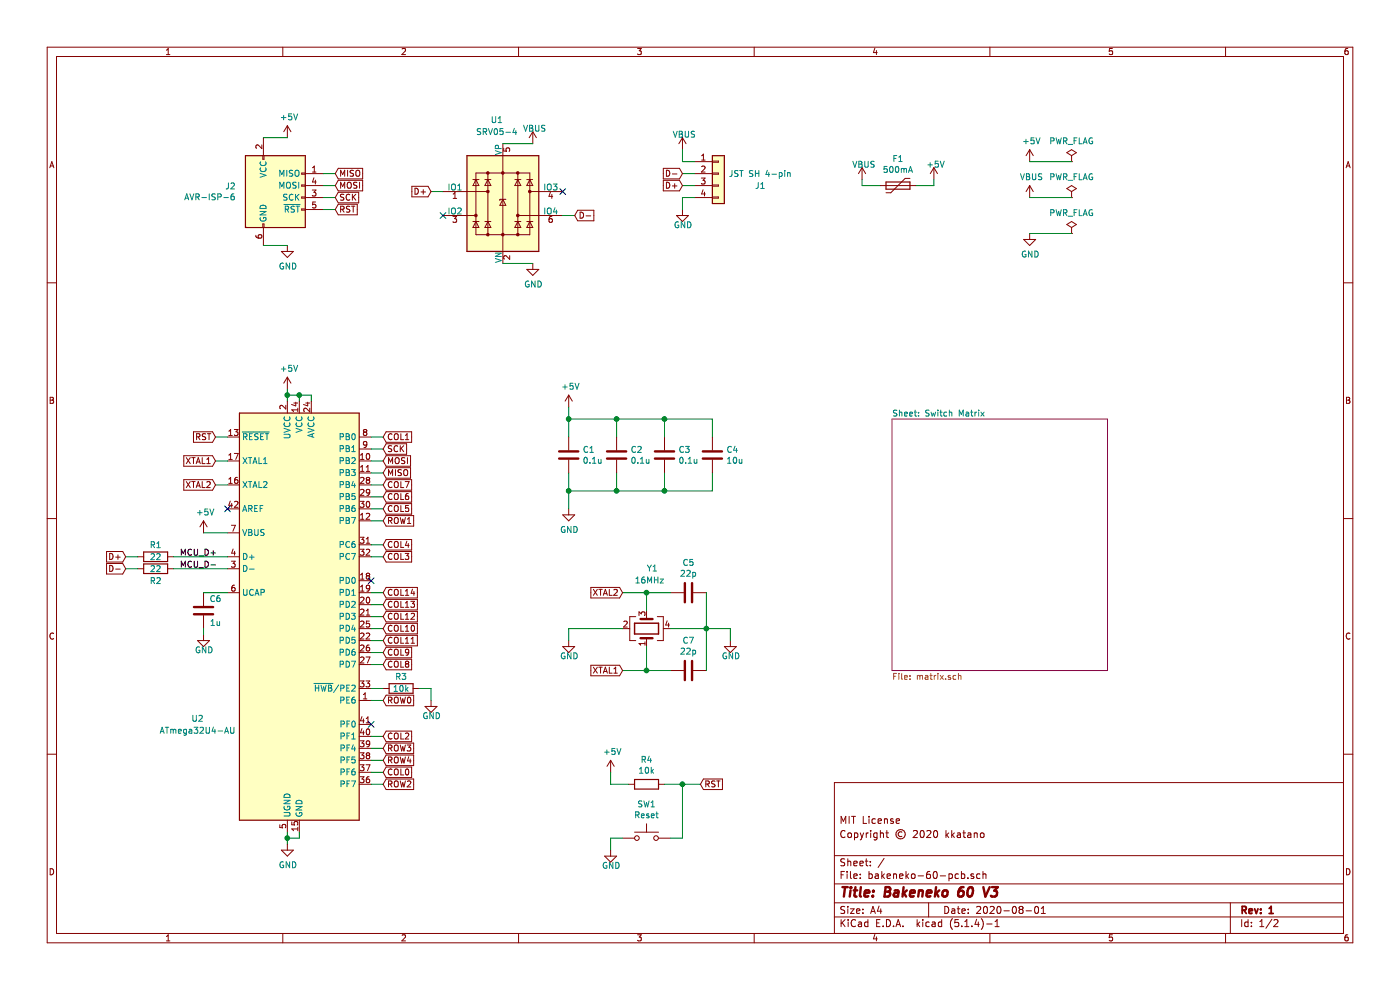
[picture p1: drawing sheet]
EESchema Schematic File Version 4
LIBS:bakeneko-60-pcb-cache
EELAYER 30 0
EELAYER END
$Descr A4 11693 8268
encoding utf-8
Sheet 1 2
Title "Bakeneko 60 V3"
Date "2020-08-01"
Rev "1"
Comp ""
Comment1 "Copyright © 2020 kkatano"
Comment2 "MIT License"
Comment3 ""
Comment4 ""
$EndDescr
$Comp
L power:PWR_FLAG #FLG01
U 1 1
P 8950 1350
F 0 "#FLG01" H 8950 1425 50  0001 C CNN
F 1 "PWR_FLAG" H 8950 1523 50  0000 C CNN
F 2 "" H 8950 1350 50  0001 C CNN
F 3 "~" H 8950 1350 50  0001 C CNN
	1    8950 1350
	1    0    0    -1  
$EndComp
$Comp
L power:PWR_FLAG #FLG02
U 1 1
P 8950 1650
F 0 "#FLG02" H 8950 1725 50  0001 C CNN
F 1 "PWR_FLAG" H 8950 1823 50  0000 C CNN
F 2 "" H 8950 1650 50  0001 C CNN
F 3 "~" H 8950 1650 50  0001 C CNN
	1    8950 1650
	1    0    0    -1  
$EndComp
$Comp
L power:PWR_FLAG #FLG03
U 1 1
P 8950 1950
F 0 "#FLG03" H 8950 2025 50  0001 C CNN
F 1 "PWR_FLAG" H 8950 2123 50  0000 C CNN
F 2 "" H 8950 1950 50  0001 C CNN
F 3 "~" H 8950 1950 50  0001 C CNN
	1    8950 1950
	1    0    0    -1  
$EndComp
$Comp
L power:GND #PWR06
U 1 1
P 8600 1950
F 0 "#PWR06" H 8600 1700 50  0001 C CNN
F 1 "GND" H 8605 1777 50  0000 C CNN
F 2 "" H 8600 1950 50  0001 C CNN
F 3 "" H 8600 1950 50  0001 C CNN
	1    8600 1950
	1    0    0    -1  
$EndComp
$Comp
L power:GND #PWR014
U 1 1
P 4750 4250
F 0 "#PWR014" H 4750 4000 50  0001 C CNN
F 1 "GND" H 4755 4077 50  0000 C CNN
F 2 "" H 4750 4250 50  0001 C CNN
F 3 "" H 4750 4250 50  0001 C CNN
	1    4750 4250
	1    0    0    -1  
$EndComp
$Comp
L Device:C C1
U 1 1
P 4750 3800
F 0 "C1" H 4865 3846 50  0000 L CNN
F 1 "0.1u" H 4865 3755 50  0000 L CNN
F 2 "Capacitor_SMD:C_0805_2012Metric" H 4788 3650 50  0001 C CNN
F 3 "~" H 4750 3800 50  0001 C CNN
F 4 "C49678" H 4750 3800 50  0001 C CNN "LCSC Part #"
	1    4750 3800
	1    0    0    -1  
$EndComp
$Comp
L Device:C C2
U 1 1
P 5150 3800
F 0 "C2" H 5265 3846 50  0000 L CNN
F 1 "0.1u" H 5265 3755 50  0000 L CNN
F 2 "Capacitor_SMD:C_0805_2012Metric" H 5188 3650 50  0001 C CNN
F 3 "~" H 5150 3800 50  0001 C CNN
F 4 "C49678" H 5150 3800 50  0001 C CNN "LCSC Part #"
	1    5150 3800
	1    0    0    -1  
$EndComp
$Comp
L Device:C C3
U 1 1
P 5550 3800
F 0 "C3" H 5665 3846 50  0000 L CNN
F 1 "0.1u" H 5665 3755 50  0000 L CNN
F 2 "Capacitor_SMD:C_0805_2012Metric" H 5588 3650 50  0001 C CNN
F 3 "~" H 5550 3800 50  0001 C CNN
F 4 "C49678" H 5550 3800 50  0001 C CNN "LCSC Part #"
	1    5550 3800
	1    0    0    -1  
$EndComp
$Comp
L Device:C C4
U 1 1
P 5950 3800
F 0 "C4" H 6065 3846 50  0000 L CNN
F 1 "10u" H 6065 3755 50  0000 L CNN
F 2 "Capacitor_SMD:C_0805_2012Metric" H 5988 3650 50  0001 C CNN
F 3 "~" H 5950 3800 50  0001 C CNN
F 4 "C15850" H 5950 3800 50  0001 C CNN "LCSC Part #"
	1    5950 3800
	1    0    0    -1  
$EndComp
Wire Wire Line
	4750 3400 4750 3500
Wire Wire Line
	4750 3500 5150 3500
Connection ~ 4750 3500
Wire Wire Line
	4750 3500 4750 3650
Wire Wire Line
	4750 3950 4750 4100
Wire Wire Line
	4750 4100 5150 4100
Connection ~ 4750 4100
Wire Wire Line
	4750 4100 4750 4250
Wire Wire Line
	5550 3950 5550 4100
Wire Wire Line
	5150 3950 5150 4100
Connection ~ 5150 4100
Wire Wire Line
	5150 4100 5550 4100
Wire Wire Line
	5150 3650 5150 3500
Connection ~ 5150 3500
Wire Wire Line
	5150 3500 5550 3500
Wire Wire Line
	5550 3650 5550 3500
$Comp
L Device:Polyfuse F1
U 1 1
P 7500 1550
F 0 "F1" V 7275 1550 50  0000 C CNN
F 1 "500mA" V 7366 1550 50  0000 C CNN
F 2 "Fuse:Fuse_1206_3216Metric" H 7550 1350 50  0001 L CNN
F 3 "~" H 7500 1550 50  0001 C CNN
F 4 "C70076" H 7500 1550 50  0001 C CNN "LCSC Part #"
	1    7500 1550
	0    1    1    0   
$EndComp
$Comp
L Connector_Generic:Conn_01x04 J1
U 1 1
P 6000 1450
F 0 "J1" H 6350 1350 50  0000 C CNN
F 1 "JST SH 4-pin" H 6350 1450 50  0000 C CNN
F 2 "Connector_JST:JST_SH_SM04B-SRSS-TB_1x04-1MP_P1.00mm_Horizontal" H 6000 1450 50  0001 C CNN
F 3 "~" H 6000 1450 50  0001 C CNN
F 4 "C160404" H 6000 1450 50  0001 C CNN "LCSC Part #"
	1    6000 1450
	1    0    0    -1  
$EndComp
$Comp
L Device:R R1
U 1 1
P 1300 4650
F 0 "R1" V 1200 4650 50  0000 C CNN
F 1 "22" V 1300 4650 50  0000 C CNN
F 2 "Resistor_SMD:R_0805_2012Metric" V 1230 4650 50  0001 C CNN
F 3 "~" H 1300 4650 50  0001 C CNN
F 4 "C17561" H 1300 4650 50  0001 C CNN "LCSC Part #"
	1    1300 4650
	0    1    1    0   
$EndComp
Text GLabel 5700 1450 0    50   Input ~ 0
D-
Text GLabel 5700 1550 0    50   Input ~ 0
D+
$Comp
L Device:R R2
U 1 1
P 1300 4750
F 0 "R2" V 1400 4750 50  0000 C CNN
F 1 "22" V 1300 4750 50  0000 C CNN
F 2 "Resistor_SMD:R_0805_2012Metric" V 1230 4750 50  0001 C CNN
F 3 "~" H 1300 4750 50  0001 C CNN
F 4 "C17561" H 1300 4750 50  0001 C CNN "LCSC Part #"
	1    1300 4750
	0    1    1    0   
$EndComp
$Comp
L power:VBUS #PWR03
U 1 1
P 5700 1250
F 0 "#PWR03" H 5700 1100 50  0001 C CNN
F 1 "VBUS" H 5715 1378 50  0000 C CNN
F 2 "" H 5700 1250 50  0001 C CNN
F 3 "" H 5700 1250 50  0001 C CNN
	1    5700 1250
	1    0    0    -1  
$EndComp
$Comp
L power:VBUS #PWR05
U 1 1
P 8600 1650
F 0 "#PWR05" H 8600 1500 50  0001 C CNN
F 1 "VBUS" H 8615 1823 50  0000 C CNN
F 2 "" H 8600 1650 50  0001 C CNN
F 3 "" H 8600 1650 50  0001 C CNN
	1    8600 1650
	1    0    0    -1  
$EndComp
$Comp
L power:VBUS #PWR010
U 1 1
P 7200 1500
F 0 "#PWR010" H 7200 1350 50  0001 C CNN
F 1 "VBUS" H 7215 1627 50  0000 C CNN
F 2 "" H 7200 1500 50  0001 C CNN
F 3 "" H 7200 1500 50  0001 C CNN
	1    7200 1500
	1    0    0    -1  
$EndComp
$Comp
L Device:R R4
U 1 1
P 5400 6550
F 0 "R4" V 5193 6550 50  0000 C CNN
F 1 "10k" V 5284 6550 50  0000 C CNN
F 2 "Resistor_SMD:R_0805_2012Metric" V 5330 6550 50  0001 C CNN
F 3 "~" H 5400 6550 50  0001 C CNN
F 4 "C17414" H 5400 6550 50  0001 C CNN "LCSC Part #"
	1    5400 6550
	0    1    1    0   
$EndComp
Wire Wire Line
	5550 6550 5700 6550
Wire Wire Line
	5700 6550 5700 7000
Connection ~ 5700 6550
Wire Wire Line
	5700 6550 5850 6550
Text GLabel 1800 3650 0    50   Input ~ 0
RST
Text GLabel 1800 3850 0    50   Input ~ 0
XTAL1
Text GLabel 1800 4050 0    50   Input ~ 0
XTAL2
NoConn ~ 1900 4250
$Comp
L Device:C C6
U 1 1
P 1700 5100
F 0 "C6" H 1800 5200 50  0000 C CNN
F 1 "1u" H 1800 5000 50  0000 C CNN
F 2 "Capacitor_SMD:C_0805_2012Metric" H 1738 4950 50  0001 C CNN
F 3 "~" H 1700 5100 50  0001 C CNN
F 4 "C28323" H 1700 5100 50  0001 C CNN "LCSC Part #"
	1    1700 5100
	1    0    0    -1  
$EndComp
Wire Wire Line
	1700 4950 1900 4950
$Comp
L power:GND #PWR022
U 1 1
P 2400 7050
F 0 "#PWR022" H 2400 6800 50  0001 C CNN
F 1 "GND" H 2405 6877 50  0000 C CNN
F 2 "" H 2400 7050 50  0001 C CNN
F 3 "" H 2400 7050 50  0001 C CNN
	1    2400 7050
	1    0    0    -1  
$EndComp
$Comp
L Device:R R3
U 1 1
P 3350 5750
F 0 "R3" V 3250 5750 50  0000 C CNN
F 1 "10k" V 3350 5750 50  0000 C CNN
F 2 "Resistor_SMD:R_0805_2012Metric" V 3280 5750 50  0001 C CNN
F 3 "~" H 3350 5750 50  0001 C CNN
F 4 "C17414" H 3350 5750 50  0001 C CNN "LCSC Part #"
	1    3350 5750
	0    1    1    0   
$EndComp
$Comp
L power:GND #PWR019
U 1 1
P 3600 5850
F 0 "#PWR019" H 3600 5600 50  0001 C CNN
F 1 "GND" H 3605 5722 50  0000 C CNN
F 2 "" H 3600 5850 50  0001 C CNN
F 3 "" H 3600 5850 50  0001 C CNN
	1    3600 5850
	1    0    0    -1  
$EndComp
$Comp
L Device:Crystal_GND24 Y1
U 1 1
P 5400 5250
F 0 "Y1" V 5900 5250 50  0000 R CNN
F 1 "16MHz" V 5800 5350 50  0000 R CNN
F 2 "Crystal:Crystal_SMD_3225-4Pin_3.2x2.5mm" H 5400 5250 50  0001 C CNN
F 3 "~" H 5400 5250 50  0001 C CNN
F 4 "C13738" H 5400 5250 50  0001 C CNN "LCSC Part #"
	1    5400 5250
	0    -1   -1   0   
$EndComp
$Comp
L power:GND #PWR018
U 1 1
P 6100 5350
F 0 "#PWR018" H 6100 5100 50  0001 C CNN
F 1 "GND" H 6105 5222 50  0000 C CNN
F 2 "" H 6100 5350 50  0001 C CNN
F 3 "" H 6100 5350 50  0001 C CNN
	1    6100 5350
	1    0    0    -1  
$EndComp
$Comp
L Device:C C5
U 1 1
P 5750 4950
F 0 "C5" V 5498 4950 50  0000 C CNN
F 1 "22p" V 5589 4950 50  0000 C CNN
F 2 "Capacitor_SMD:C_0805_2012Metric" H 5788 4800 50  0001 C CNN
F 3 "~" H 5750 4950 50  0001 C CNN
F 4 "C1804" H 5750 4950 50  0001 C CNN "LCSC Part #"
	1    5750 4950
	0    1    1    0   
$EndComp
$Comp
L Device:C C7
U 1 1
P 5750 5600
F 0 "C7" V 5498 5600 50  0000 C CNN
F 1 "22p" V 5589 5600 50  0000 C CNN
F 2 "Capacitor_SMD:C_0805_2012Metric" H 5788 5450 50  0001 C CNN
F 3 "~" H 5750 5600 50  0001 C CNN
F 4 "C1804" H 5750 5600 50  0001 C CNN "LCSC Part #"
	1    5750 5600
	0    1    1    0   
$EndComp
Wire Wire Line
	5400 5100 5400 4950
Connection ~ 5400 4950
Wire Wire Line
	5400 4950 5600 4950
Wire Wire Line
	5400 5400 5400 5600
Connection ~ 5400 5600
Wire Wire Line
	5400 5600 5600 5600
Wire Wire Line
	5900 4950 5900 5250
Connection ~ 5900 5250
Wire Wire Line
	5900 5250 5900 5600
Wire Wire Line
	5600 5250 5900 5250
$Comp
L Connector:AVR-ISP-6 J2
U 1 1
P 2300 1650
F 0 "J2" H 1971 1746 50  0000 R CNN
F 1 "AVR-ISP-6" H 1971 1655 50  0000 R CNN
F 2 "random-keyboard-parts:Reset_Pretty" V 2050 1700 50  0001 C CNN
F 3 " ~" H 1025 1100 50  0001 C CNN
	1    2300 1650
	1    0    0    -1  
$EndComp
$Comp
L power:GND #PWR08
U 1 1
P 2400 2050
F 0 "#PWR08" H 2400 1800 50  0001 C CNN
F 1 "GND" H 2405 1877 50  0000 C CNN
F 2 "" H 2400 2050 50  0001 C CNN
F 3 "" H 2400 2050 50  0001 C CNN
	1    2400 2050
	1    0    0    -1  
$EndComp
Text GLabel 2800 1450 2    50   Input ~ 0
MISO
Text GLabel 2800 1550 2    50   Input ~ 0
MOSI
Text GLabel 2800 1650 2    50   Input ~ 0
SCK
Text GLabel 2800 1750 2    50   Input ~ 0
RST
Text GLabel 3200 3950 2    50   Input ~ 0
MISO
Text GLabel 3200 3750 2    50   Input ~ 0
SCK
Text GLabel 3200 3850 2    50   Input ~ 0
MOSI
Text GLabel 3200 4950 2    50   Input ~ 0
COL14
Text GLabel 3200 5050 2    50   Input ~ 0
COL13
Text GLabel 3200 5150 2    50   Input ~ 0
COL12
Text GLabel 3200 5350 2    50   Input ~ 0
COL11
Text GLabel 3200 5250 2    50   Input ~ 0
COL10
Text GLabel 3200 5450 2    50   Input ~ 0
COL9
Text GLabel 3200 5550 2    50   Input ~ 0
COL8
Text GLabel 3200 4050 2    50   Input ~ 0
COL7
Text GLabel 3200 4150 2    50   Input ~ 0
COL6
Text GLabel 3200 4250 2    50   Input ~ 0
COL5
Text GLabel 3200 4550 2    50   Input ~ 0
COL4
Text GLabel 3200 3650 2    50   Input ~ 0
COL1
Text GLabel 3200 6450 2    50   Input ~ 0
COL0
Text GLabel 3200 4350 2    50   Input ~ 0
ROW1
Text GLabel 3200 6550 2    50   Input ~ 0
ROW2
Text GLabel 3200 5850 2    50   Input ~ 0
ROW0
Wire Wire Line
	5950 3650 5950 3500
Wire Wire Line
	5950 3500 5550 3500
Connection ~ 5550 3500
Wire Wire Line
	5550 4100 5950 4100
Wire Wire Line
	5950 4100 5950 3950
Connection ~ 5550 4100
Text GLabel 3200 4650 2    50   Input ~ 0
COL3
NoConn ~ 3100 6050
$Comp
L power:GND #PWR07
U 1 1
P 5700 1750
F 0 "#PWR07" H 5700 1500 50  0001 C CNN
F 1 "GND" H 5705 1622 50  0000 C CNN
F 2 "" H 5700 1750 50  0001 C CNN
F 3 "" H 5700 1750 50  0001 C CNN
	1    5700 1750
	1    0    0    -1  
$EndComp
Wire Wire Line
	1050 4750 1150 4750
Wire Wire Line
	1050 4650 1150 4650
$Comp
L power:+5V #PWR04
U 1 1
P 8600 1350
F 0 "#PWR04" H 8600 1200 50  0001 C CNN
F 1 "+5V" H 8615 1523 50  0000 C CNN
F 2 "" H 8600 1350 50  0001 C CNN
F 3 "" H 8600 1350 50  0001 C CNN
	1    8600 1350
	1    0    0    -1  
$EndComp
$Comp
L power:+5V #PWR012
U 1 1
P 4750 3400
F 0 "#PWR012" H 4750 3250 50  0001 C CNN
F 1 "+5V" H 4765 3573 50  0000 C CNN
F 2 "" H 4750 3400 50  0001 C CNN
F 3 "" H 4750 3400 50  0001 C CNN
	1    4750 3400
	1    0    0    -1  
$EndComp
$Comp
L power:+5V #PWR011
U 1 1
P 7800 1500
F 0 "#PWR011" H 7800 1350 50  0001 C CNN
F 1 "+5V" H 7815 1628 50  0000 C CNN
F 2 "" H 7800 1500 50  0001 C CNN
F 3 "" H 7800 1500 50  0001 C CNN
	1    7800 1500
	1    0    0    -1  
$EndComp
$Comp
L power:+5V #PWR01
U 1 1
P 2400 1150
F 0 "#PWR01" H 2400 1000 50  0001 C CNN
F 1 "+5V" H 2415 1323 50  0000 C CNN
F 2 "" H 2400 1150 50  0001 C CNN
F 3 "" H 2400 1150 50  0001 C CNN
	1    2400 1150
	1    0    0    -1  
$EndComp
$Comp
L power:+5V #PWR021
U 1 1
P 5100 6450
F 0 "#PWR021" H 5100 6300 50  0001 C CNN
F 1 "+5V" H 5115 6623 50  0000 C CNN
F 2 "" H 5100 6450 50  0001 C CNN
F 3 "" H 5100 6450 50  0001 C CNN
	1    5100 6450
	1    0    0    -1  
$EndComp
$Comp
L power:+5V #PWR013
U 1 1
P 2400 3250
F 0 "#PWR013" H 2400 3100 50  0001 C CNN
F 1 "+5V" H 2415 3423 50  0000 C CNN
F 2 "" H 2400 3250 50  0001 C CNN
F 3 "" H 2400 3250 50  0001 C CNN
	1    2400 3250
	1    0    0    -1  
$EndComp
$Sheet
S 7450 3500 1800 2100
U 5F45B9B8
F0 "Switch Matrix" 50
F1 "matrix.sch" 50
$EndSheet
$Comp
L power:+5V #PWR015
U 1 1
P 1700 4450
F 0 "#PWR015" H 1700 4300 50  0001 C CNN
F 1 "+5V" H 1715 4623 50  0000 C CNN
F 2 "" H 1700 4450 50  0001 C CNN
F 3 "" H 1700 4450 50  0001 C CNN
	1    1700 4450
	1    0    0    -1  
$EndComp
Wire Wire Line
	1450 4650 1900 4650
Wire Wire Line
	1450 4750 1900 4750
Text Label 1500 4650 0    50   ~ 0
MCU_D+
Text Label 1500 4750 0    50   ~ 0
MCU_D-
Text GLabel 3200 6150 2    50   Input ~ 0
COL2
Text GLabel 3200 6350 2    50   Input ~ 0
ROW4
Text GLabel 3200 6250 2    50   Input ~ 0
ROW3
NoConn ~ 3100 4850
$Comp
L Power_Protection:SRV05-4 U1
U 1 1
P 4200 1700
F 0 "U1" H 4150 2400 50  0000 C CNN
F 1 "SRV05-4" H 4150 2300 50  0000 C CNN
F 2 "Package_TO_SOT_SMD:SOT-23-6" H 4900 1250 50  0001 C CNN
F 3 "http://www.onsemi.com/pub/Collateral/SRV05-4-D.PDF" H 4200 1700 50  0001 C CNN
F 4 "C85364" H 4200 1700 50  0001 C CNN "LCSC Part #"
	1    4200 1700
	1    0    0    -1  
$EndComp
$Comp
L power:GND #PWR0101
U 1 1
P 4450 2200
F 0 "#PWR0101" H 4450 1950 50  0001 C CNN
F 1 "GND" H 4455 2027 50  0000 C CNN
F 2 "" H 4450 2200 50  0001 C CNN
F 3 "" H 4450 2200 50  0001 C CNN
	1    4450 2200
	1    0    0    -1  
$EndComp
$Comp
L power:VBUS #PWR0102
U 1 1
P 4450 1200
F 0 "#PWR0102" H 4450 1050 50  0001 C CNN
F 1 "VBUS" H 4465 1328 50  0000 C CNN
F 2 "" H 4450 1200 50  0001 C CNN
F 3 "" H 4450 1200 50  0001 C CNN
	1    4450 1200
	1    0    0    -1  
$EndComp
Text GLabel 4800 1800 2    50   Input ~ 0
D-
Text GLabel 3600 1600 0    50   Input ~ 0
D+
Wire Wire Line
	4200 2200 4450 2200
Wire Wire Line
	4450 1200 4200 1200
Wire Wire Line
	7800 1550 7650 1550
Wire Wire Line
	7200 1550 7350 1550
Text GLabel 5850 6550 2    50   Input ~ 0
RST
Text GLabel 1050 4650 0    50   Input ~ 0
D+
Text GLabel 1050 4750 0    50   Input ~ 0
D-
NoConn ~ 4700 1600
NoConn ~ 3700 1800
Wire Wire Line
	2400 3250 2400 3300
Wire Wire Line
	2400 3300 2500 3300
Wire Wire Line
	2500 3300 2500 3350
Connection ~ 2400 3300
Wire Wire Line
	2400 3300 2400 3350
Wire Wire Line
	2500 3300 2600 3300
Wire Wire Line
	2600 3300 2600 3350
Connection ~ 2500 3300
Wire Wire Line
	3200 5750 3100 5750
$Comp
L MCU_Microchip_ATmega:ATmega32U4-AU U2
U 1 1
P 2500 5150
F 0 "U2" H 1650 4300 50  0000 C CNN
F 1 "ATmega32U4-AU" H 1650 4200 50  0000 C CNN
F 2 "Package_QFP:TQFP-44_10x10mm_P0.8mm" H 2500 5150 50  0001 C CIN
F 3 "http://ww1.microchip.com/downloads/en/DeviceDoc/Atmel-7766-8-bit-AVR-ATmega16U4-32U4_Datasheet.pdf" H 2500 5150 50  0001 C CNN
F 4 "C44854" H 2500 5150 50  0001 C CNN "LCSC Part #"
	1    2500 5150
	1    0    0    -1  
$EndComp
Wire Wire Line
	1700 5250 1700 5300
$Comp
L power:GND #PWR016
U 1 1
P 1700 5300
F 0 "#PWR016" H 1700 5050 50  0001 C CNN
F 1 "GND" H 1705 5172 50  0000 C CNN
F 2 "" H 1700 5300 50  0001 C CNN
F 3 "" H 1700 5300 50  0001 C CNN
	1    1700 5300
	1    0    0    -1  
$EndComp
Wire Wire Line
	1700 4450 1900 4450
Wire Wire Line
	1800 3650 1900 3650
Wire Wire Line
	1900 3850 1800 3850
Wire Wire Line
	1800 4050 1900 4050
Wire Wire Line
	3200 6550 3100 6550
Wire Wire Line
	3200 6450 3100 6450
Wire Wire Line
	3100 6350 3200 6350
Wire Wire Line
	3200 6250 3100 6250
Wire Wire Line
	3100 6150 3200 6150
Wire Wire Line
	3200 5850 3100 5850
Wire Wire Line
	3100 5550 3200 5550
Wire Wire Line
	3200 5450 3100 5450
Wire Wire Line
	3100 5350 3200 5350
Wire Wire Line
	3200 5250 3100 5250
Wire Wire Line
	3100 5150 3200 5150
Wire Wire Line
	3200 5050 3100 5050
Wire Wire Line
	3100 4950 3200 4950
Wire Wire Line
	3200 4650 3100 4650
Wire Wire Line
	3100 4550 3200 4550
Wire Wire Line
	3200 4350 3100 4350
Wire Wire Line
	3100 4250 3200 4250
Wire Wire Line
	3200 4150 3100 4150
Wire Wire Line
	3100 4050 3200 4050
Wire Wire Line
	3200 3950 3100 3950
Wire Wire Line
	3100 3850 3200 3850
Wire Wire Line
	3200 3750 3100 3750
Wire Wire Line
	3100 3650 3200 3650
Wire Wire Line
	3500 5750 3600 5750
Wire Wire Line
	3600 5750 3600 5850
Wire Wire Line
	2400 7050 2400 7000
Wire Wire Line
	2400 7000 2500 7000
Wire Wire Line
	2500 7000 2500 6950
Connection ~ 2400 7000
Wire Wire Line
	2400 7000 2400 6950
Wire Wire Line
	2400 1150 2200 1150
Wire Wire Line
	2200 2050 2400 2050
Wire Wire Line
	2700 1450 2800 1450
Wire Wire Line
	2800 1550 2700 1550
Wire Wire Line
	2700 1650 2800 1650
Wire Wire Line
	2800 1750 2700 1750
Wire Wire Line
	8950 1350 8600 1350
Wire Wire Line
	8950 1650 8600 1650
Wire Wire Line
	8600 1950 8950 1950
Wire Wire Line
	3600 1600 3700 1600
Wire Wire Line
	4800 1800 4700 1800
Wire Wire Line
	5700 1450 5800 1450
Wire Wire Line
	5800 1550 5700 1550
Wire Wire Line
	5700 1250 5700 1350
Wire Wire Line
	5700 1350 5800 1350
Wire Wire Line
	5700 1750 5700 1650
Wire Wire Line
	5700 1650 5800 1650
$Comp
L power:GND #PWR017
U 1 1
P 4750 5350
F 0 "#PWR017" H 4750 5100 50  0001 C CNN
F 1 "GND" H 4755 5222 50  0000 C CNN
F 2 "" H 4750 5350 50  0001 C CNN
F 3 "" H 4750 5350 50  0001 C CNN
	1    4750 5350
	1    0    0    -1  
$EndComp
Wire Wire Line
	5200 4950 5400 4950
Text GLabel 5200 4950 0    50   Input ~ 0
XTAL2
Wire Wire Line
	5200 5600 5400 5600
Text GLabel 5200 5600 0    50   Input ~ 0
XTAL1
Wire Wire Line
	4750 5250 4750 5350
Wire Wire Line
	5900 5250 6100 5250
$Comp
L power:GND #PWR020
U 1 1
P 5100 7100
F 0 "#PWR020" H 5100 6850 50  0001 C CNN
F 1 "GND" H 5105 6972 50  0000 C CNN
F 2 "" H 5100 7100 50  0001 C CNN
F 3 "" H 5100 7100 50  0001 C CNN
	1    5100 7100
	1    0    0    -1  
$EndComp
Wire Wire Line
	5100 6450 5100 6550
Wire Wire Line
	5100 6550 5250 6550
Wire Wire Line
	5700 7000 5600 7000
$Comp
L Switch:SW_Push SW1
U 1 1
P 5400 7000
F 0 "SW1" H 5400 7285 50  0000 C CNN
F 1 "Reset" H 5400 7194 50  0000 C CNN
F 2 "Button_Switch_SMD:SW_SPST_TL3342" H 5400 7200 50  0001 C CNN
F 3 "~" H 5400 7200 50  0001 C CNN
F 4 "C318884" H 5400 7000 50  0001 C CNN "LCSC Part #"
	1    5400 7000
	1    0    0    -1  
$EndComp
Wire Wire Line
	5100 7100 5100 7000
Wire Wire Line
	5100 7000 5200 7000
Wire Wire Line
	6100 5250 6100 5350
Wire Wire Line
	4750 5250 5200 5250
Wire Wire Line
	7200 1500 7200 1550
Wire Wire Line
	7800 1500 7800 1550
$EndSCHEMATC
